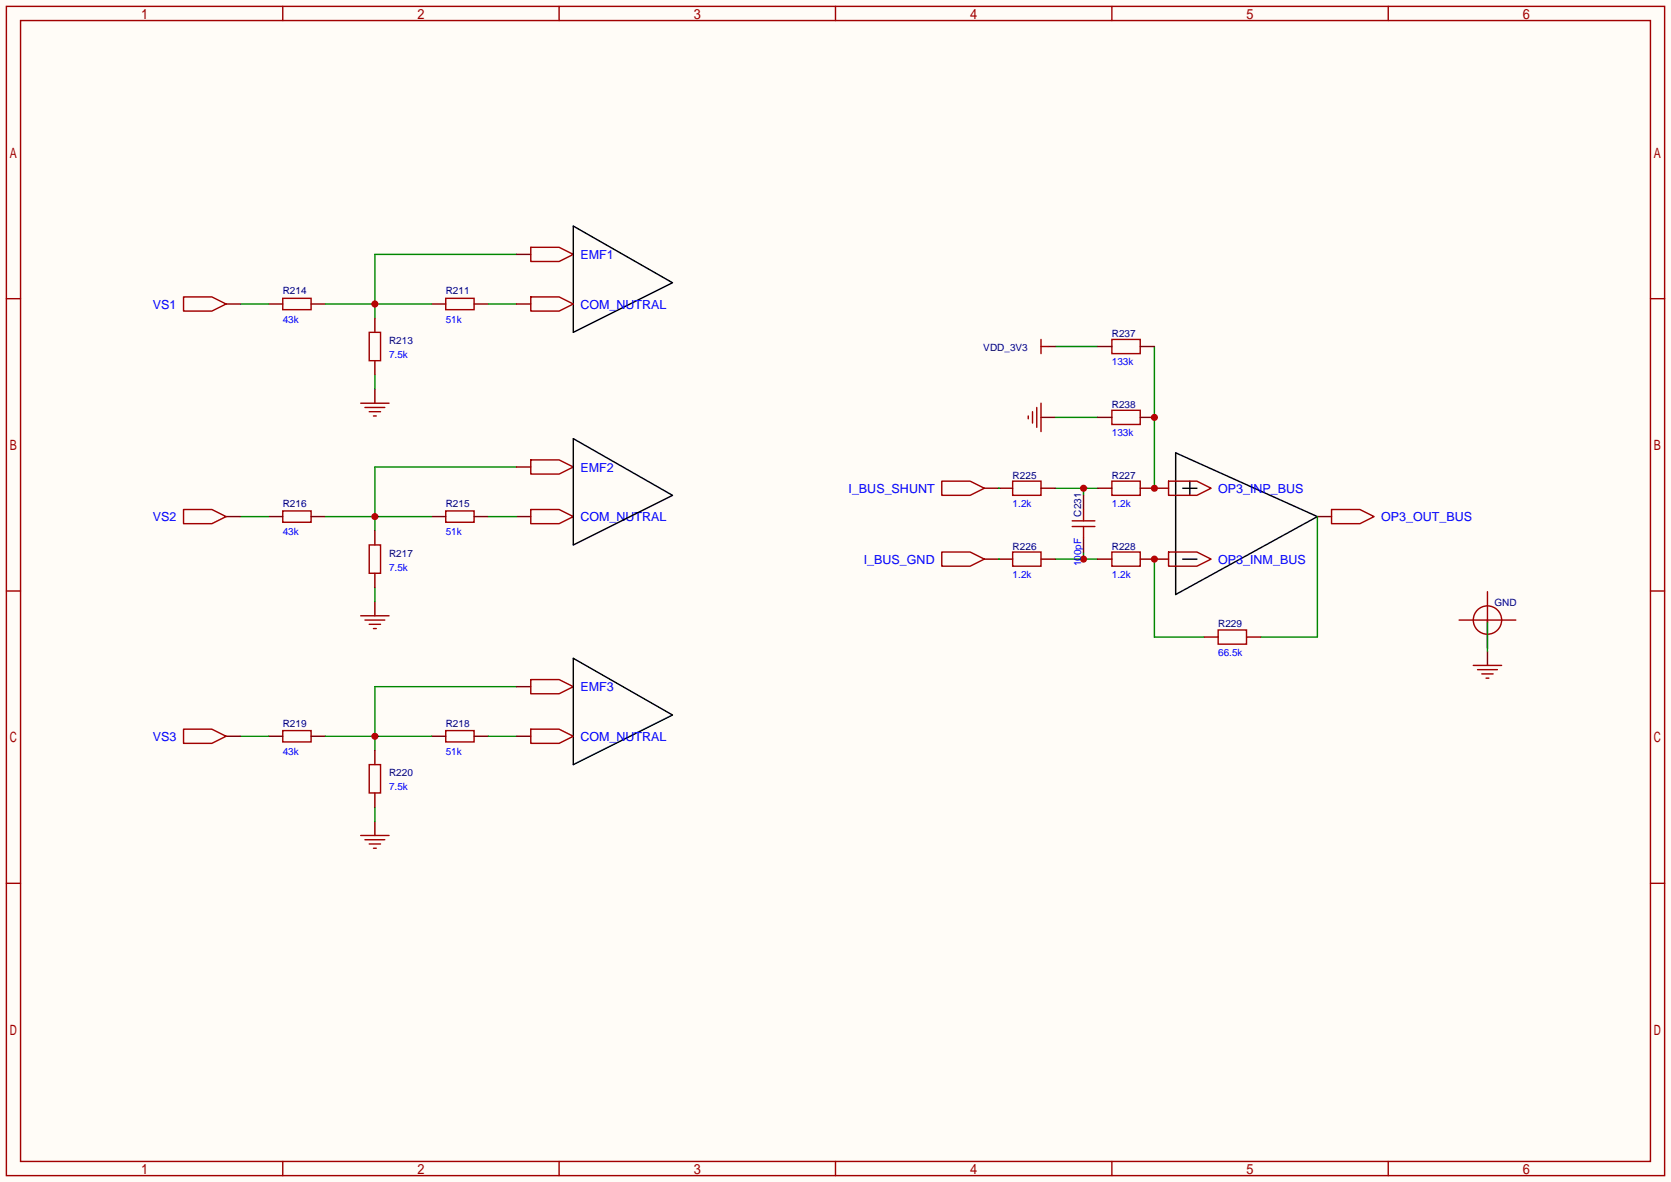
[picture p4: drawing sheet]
<svg xmlns="http://www.w3.org/2000/svg" width="299mm" height="212mm" viewBox="0 0 299 212" stroke-linecap="round" stroke-linejoin="round" font-family="sans-serif">
<path d="M0 0h299.5v211.8h-299.5z" fill="#fffcf7"/>
<g fill="none" stroke="#a10000" stroke-width=".25">
<path d="M1.1 1.1h297.2v209.6h-297.2zM3.7 3.7h292.1v204.5h-292.1zM50.7 1.1v2.6M100.2 1.1v2.6M149.7 1.1v2.6M199.3 1.1v2.6M248.8 1.1v2.6M1.1 53.5h2.6M32.9 53.2h5.1l2.5 1.3-2.5 1.3h-5.1zM50.7 53.5h5.1v2h-5.1zM79.9 53.5h5.1v2h-5.1zM295.8 53.5h2.5"/>
<path d="M1.1 105.9h2.6M295.8 105.9h2.5M1.1 158.3h2.6M295.8 158.3h2.5M50.7 208.2v2.5M100.2 208.2v2.5M149.7 208.2v2.5M199.3 208.2v2.5M248.8 208.2v2.5"/>
</g>
<path d="M40.5 54.5h2.6M48.1 54.5h2.6M55.8 54.5h2.5M77.3 54.5h2.6M85 54.5h2.5" fill="none" stroke="#870000" stroke-width=".25"/>
<path d="M43.1 54.5h5M58.3 54.5h19M92.6 45.6h-25.4v11.4" fill="none" stroke="#008700" stroke-width=".25"/>
<circle cx="67.2" cy="54.5" r=".63" fill="#c00"/>
<path d="M92.6 45.6h2.5M67.2 69.7v2.6M40.5 92.6h2.6M48.1 92.6h2.6M55.8 92.6h2.5M77.3 92.6h2.6M85 92.6h2.5" fill="none" stroke="#870000" stroke-width=".25"/>
<path d="M95.1 44.3h5.1l2.5 1.3-2.5 1.3h-5.1zM64.6 72.3h5.1M65.4 73h3.6M66.2 73.8h2M66.9 74.5h.5M32.9 91.3h5.1l2.5 1.3-2.5 1.3h-5.1zM50.7 91.6h5.1v2h-5.1zM79.9 91.6h5.1v2h-5.1z" fill="none" stroke="#a10000" stroke-width=".25"/>
<path d="M67.2 67.2v2.5M43.1 92.6h5M58.3 92.6h19M92.6 83.7h-25.4v11.4" fill="none" stroke="#008700" stroke-width=".25"/>
<circle cx="67.2" cy="92.6" r=".63" fill="#c00"/>
<path d="M92.6 83.7h2.5M67.2 107.8v2.6M40.5 132h2.6M48.1 132h2.6M55.8 132h2.5M77.3 132h2.6M85 132h2.5" fill="none" stroke="#870000" stroke-width=".25"/>
<path d="M95.1 82.4h5.1l2.5 1.3-2.5 1.3h-5.1zM64.6 110.4h5.1M65.4 111.1h3.6M66.2 111.9h2M66.9 112.6h.5M32.9 130.7h5.1l2.5 1.3-2.5 1.2h-5.1zM50.7 130.9h5.1v2.1h-5.1zM79.9 130.9h5.1v2.1h-5.1z" fill="none" stroke="#a10000" stroke-width=".25"/>
<path d="M67.2 105.3v2.5M43.1 132h5M58.3 132h19M92.6 123.1h-25.4v11.4" fill="none" stroke="#008700" stroke-width=".25"/>
<circle cx="67.2" cy="132" r=".63" fill="#c00"/>
<path d="M92.6 92.6h2.5M176.4 87.5h2.5M176.4 100.2h2.5M92.6 123.1h2.5M67.2 147.2v2.5" fill="none" stroke="#870000" stroke-width=".25"/>
<path d="M95.1 91.3h5.1l2.5 1.3-2.5 1.3h-5.1zM168.8 98.9h5.1l2.5 1.3-2.5 1.3h-5.1zM168.8 86.2h5.1l2.5 1.3-2.5 1.3h-5.1zM95.1 121.8h5.1l2.5 1.3-2.5 1.2h-5.1zM64.6 149.7h5.1M65.4 150.5h3.6M66.2 151.3h2M66.9 152h.5" fill="none" stroke="#a10000" stroke-width=".25"/>
<path d="M194.2 98.9v1.3M189.1 100.2h7.6M67.2 144.7v2.5" fill="none" stroke="#008700" stroke-width=".25"/>
<path d="M210.7 81.2l25.4 11.4-25.4 14zM212 87.5h2.5M213.2 86.2v2.6M212 100.2h2.5" fill="none" stroke="#000" stroke-width=".25"/>
<circle cx="194.2" cy="100.2" r=".63" fill="#c00"/>
<path d="M189.1 87.5h7.6M194.2 87.5v1.3" fill="none" stroke="#008700" stroke-width=".25"/>
<circle cx="194.2" cy="87.5" r=".63" fill="#c00"/>
<path d="M186.6 74.8h2.5M187.8 62.1h1.3M196.7 62.1h2.6M204.3 62.1h2.6M178.9 87.5h2.6M186.6 87.5h2.5M194.2 88.8v2.5M194.2 96.4v2.5M204.3 87.5h5.1M236.1 92.6h2.5M206.9 100.2h2.5" fill="none" stroke="#870000" stroke-width=".25"/>
<g fill="none" stroke="#a10000" stroke-width=".25">
<path d="M184.3 74.5v.6M185 73.8v2M185.8 73v3.6M186.6 60.8v2.6M186.6 72.3v5M186.6 62.1h1.2M199.3 60.8h5v2.6h-5zM181.5 86.2h5.1v2.6h-5.1zM192.2 94.4h4M192.2 93.3h4M194.2 91.3v2M194.2 94.4v2"/>
<path d="M199.3 86.2h5v2.6h-5zM209.4 86.2h5.1l2.5 1.3-2.5 1.3h-5.1zM209.4 98.9h5.1l2.5 1.3-2.5 1.3h-5.1zM238.6 91.3h5.1l2.6 1.3-2.6 1.3h-5.1z"/>
</g>
<path d="M189.1 62.1h7.6M189.1 74.8h7.6M206.9 62.1v25.4M178.9 87.5h.1M236.1 92.6v21.6h-10.2M206.9 100.2v14h8.9" fill="none" stroke="#008700" stroke-width=".25"/>
<path d="M102.7 40.5l17.8 10.2-17.8 8.9zM102.7 78.6l17.8 10.2-17.8 8.9zM102.7 118l17.8 10.1-17.8 8.9z" fill="none" stroke="#000" stroke-width=".25"/>
<circle cx="206.9" cy="87.5" r=".63" fill="#c00"/>
<path d="M196.7 87.5h2.6M178.9 100.2h2.6M186.6 100.2h2.5M204.3 100.2h2.6" fill="none" stroke="#870000" stroke-width=".25"/>
<path d="M181.5 98.9h5.1v2.6h-5.1zM199.3 98.9h5v2.6h-5z" fill="none" stroke="#a10000" stroke-width=".25"/>
<path d="M178.9 100.2h.1" fill="none" stroke="#008700" stroke-width=".25"/>
<circle cx="206.9" cy="100.2" r=".63" fill="#c00"/>
<path d="M204.3 74.8h2.6M196.7 100.2h2.6M215.8 114.2h2.5M223.4 114.2h2.5" fill="none" stroke="#870000" stroke-width=".25"/>
<path d="M199.3 73.5h5v2.6h-5zM218.3 112.9h5.1v2.5h-5.1z" fill="none" stroke="#a10000" stroke-width=".25"/>
<circle cx="206.9" cy="74.8" r=".63" fill="#c00"/>
<path d="M67.2 57v2.6M92.6 54.5h2.5M67.2 64.6v2.6M196.7 74.8h2.6M67.2 95.1v2.6M67.2 102.7v2.6M266.6 111.1v.5M266.6 116.7v2.6M67.2 134.5v2.5M92.6 132h2.5M67.2 142.1v2.6" fill="none" stroke="#870000" stroke-width=".25"/>
<path d="M87.5 54.5h5.1M87.5 92.6h5.1M266.6 111.6v5.1M87.5 132h5.1" fill="none" stroke="#008700" stroke-width=".25"/>
<g fill="none" stroke="#a10000" stroke-width=".25">
<path d="M66.2 59.6h2v5h-2zM95.1 53.2h5.1l2.5 1.3-2.5 1.3h-5.1zM66.2 97.7h2v5h-2zM261.5 111.1h10.2M264 119.3h5.1M266.6 106v10.2M66.2 137h2v5.1h-2zM95.1 130.7h5.1l2.5 1.3-2.5 1.2h-5.1zM264.8 120h3.6M265.6 120.8h2M266.3 121.5h.5"/>
<circle cx="266.6" cy="111.1" r="2.54"/>
</g>
<g font-size="2.2" fill="#00f">
<text x="104" y="46.4">EMF1</text>
<text x="27.4" y="55.3">VS1</text>
<text x="104" y="55.3">COM_NUTRAL</text>
<text x="104" y="84.5">EMF2</text>
<text x="152.1" y="88.3">I_BUS_SHUNT</text>
<text x="218.3" y="88.3">OP3_INP_BUS</text>
<text x="27.4" y="93.4">VS2</text>
<text x="104" y="93.4">COM_NUTRAL</text>
<text x="247.5" y="93.4">OP3_OUT_BUS</text>
<text x="154.8" y="101">I_BUS_GND</text>
<text x="218.3" y="101">OP3_INM_BUS</text>
<text x="104" y="123.9">EMF3</text>
<text x="27.4" y="132.8">VS3</text>
<text x="104" y="132.8">COM_NUTRAL</text>
</g>
<g font-size="1.8" fill="#000080">
<text x="50.7" y="52.8">R214</text>
<text x="79.9" y="52.8">R211</text>
<text x="69.7" y="61.7">R213</text>
<text x="176.2" y="62.9">VDD_3V3</text>
<text x="199.3" y="60.4">R237</text>
<text x="199.3" y="73.1">R238</text>
<text x="181.5" y="85.8">R225</text>
<text x="199.3" y="85.8">R227</text>
<text x="50.7" y="90.9">R216</text>
<text x="79.9" y="90.9">R215</text>
<text x="193.7" y="92.6" transform="rotate(-90 193.7 92.6)">C231</text>
<text x="69.7" y="99.8">R217</text>
<text x="181.5" y="98.5">R226</text>
<text x="199.3" y="98.5">R228</text>
<text x="218.3" y="112.5">R229</text>
<text x="267.8" y="108.6">GND</text>
<text x="50.7" y="130.2">R219</text>
<text x="79.9" y="130.2">R218</text>
<text x="69.7" y="139.1">R220</text>
</g>
<g font-size="1.8" fill="#00f">
<text x="50.7" y="57.8">43k</text>
<text x="79.9" y="57.8">51k</text>
<text x="69.7" y="64.2">7.5k</text>
<text x="199.3" y="65.5">133k</text>
<text x="199.3" y="78.2">133k</text>
<text x="50.7" y="95.9">43k</text>
<text x="79.9" y="95.9">51k</text>
<text x="181.5" y="90.9">1.2k</text>
<text x="199.3" y="90.9">1.2k</text>
<text x="193.7" y="101.5" transform="rotate(-90 193.7 101.5)">100pF</text>
<text x="69.7" y="102.3">7.5k</text>
<text x="181.5" y="103.6">1.2k</text>
<text x="199.3" y="103.6">1.2k</text>
<text x="218.3" y="117.5">66.5k</text>
<text x="50.7" y="135.3">43k</text>
<text x="79.9" y="135.3">51k</text>
<text x="69.7" y="141.7">7.5k</text>
</g>
</svg>
